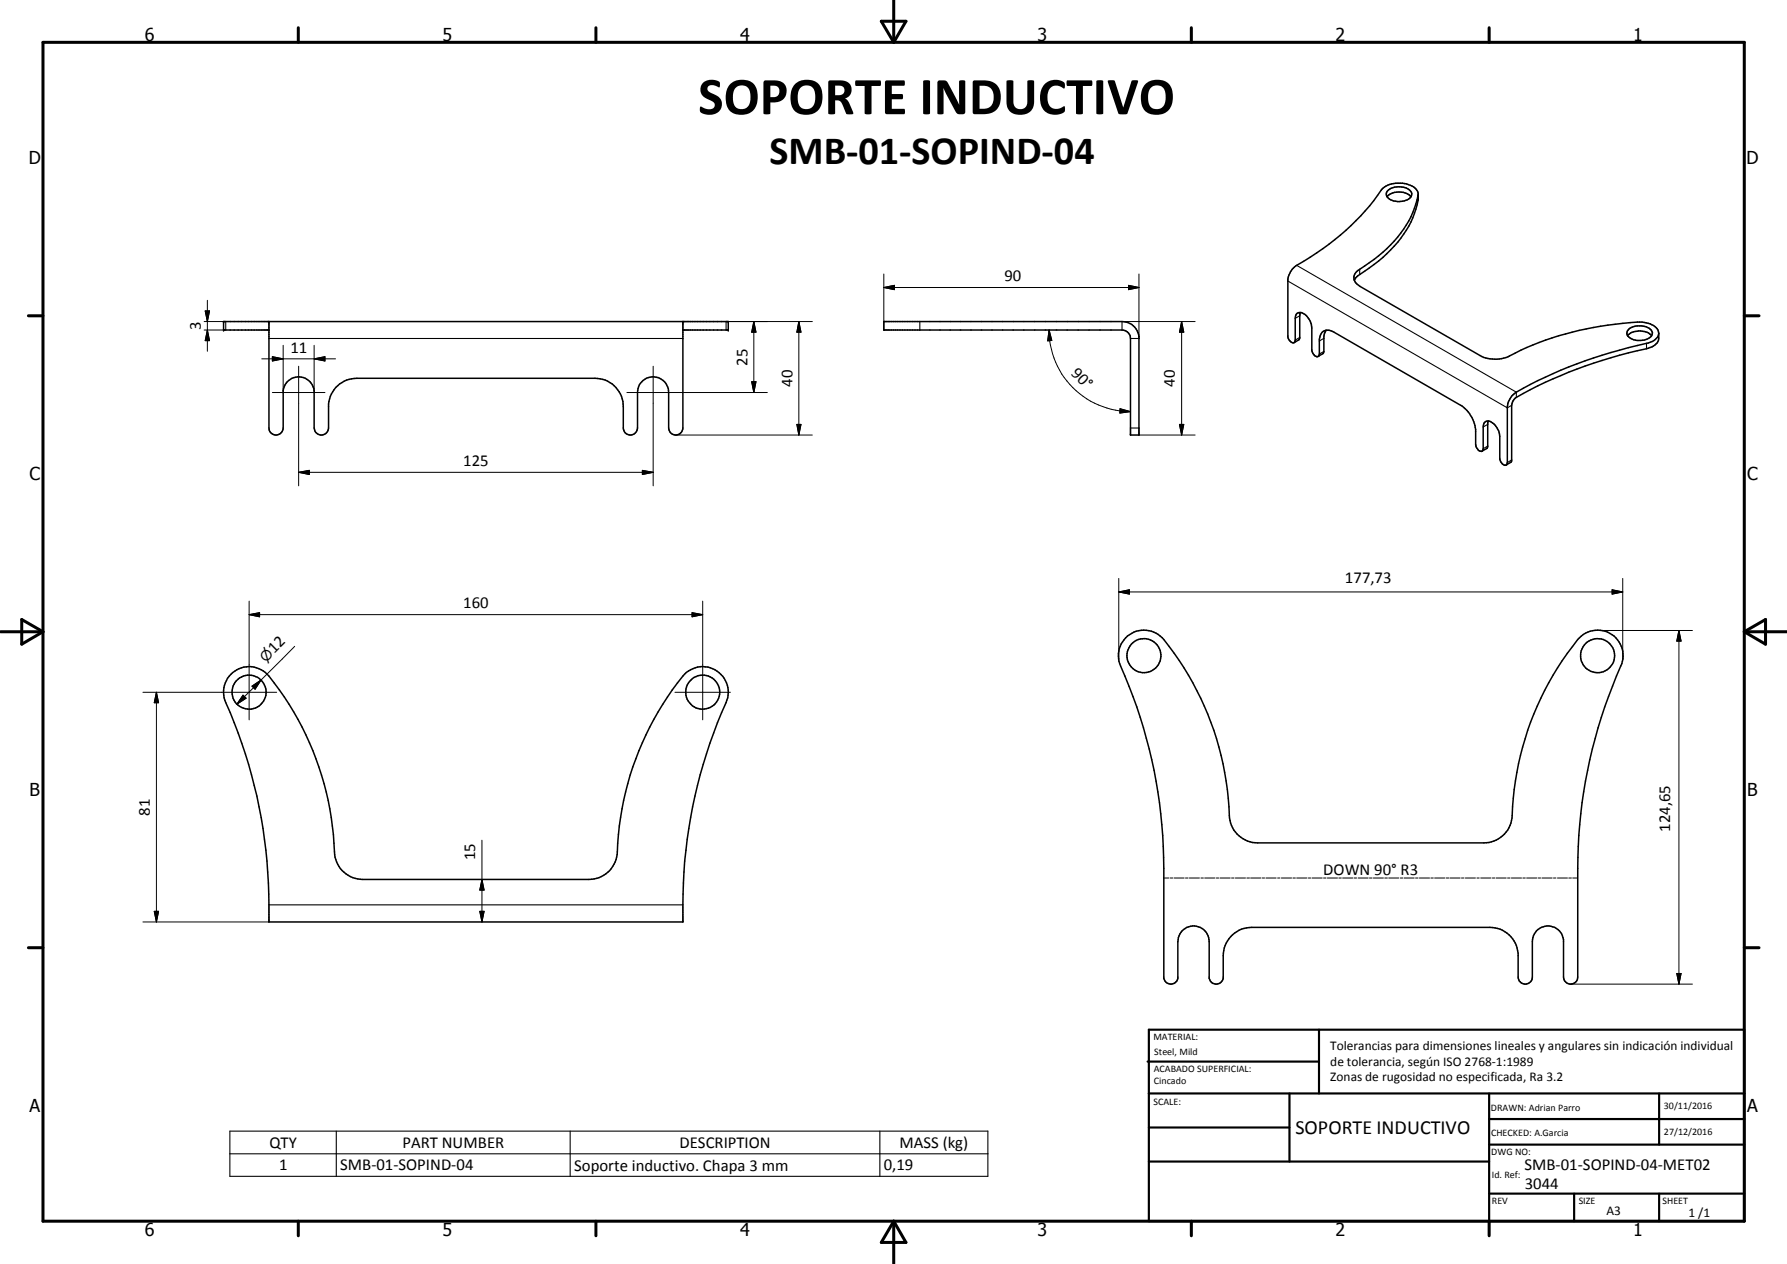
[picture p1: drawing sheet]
<svg xmlns="http://www.w3.org/2000/svg" width="420mm" height="297mm" viewBox="0 0 420 297" stroke-linecap="round" stroke-linejoin="round" font-family="sans-serif">
<g fill="none" stroke="#000" stroke-width=".35">
<path d="M326.1 46.2a4.1 4.1 0 0 1 5.7 0M326.3 44.8a4.1 4.1 0 0 1 5.5 .4 1.66 1.66 0 0 1-1.6 2 3.6 3.6 0 0 1-4.2-1.2v-.7zM333.4 45.6a16.7 16.7 0 0 1-2.7 8.5 36 36 0 0 1-11.7 10.9l-.6 .9M63.2 75.6v25a1.67 1.67 0 0 0 1.7 1.6 1.67 1.67 0 0 0 1.7-1.6v-8.8a3.7 3.7 0 0 1 3.6-3.2 3.7 3.7 0 0 1 3.7 3.2v8.8a1.69 1.69 0 0 0 1.7 1.6 1.69 1.69 0 0 0 1.6-1.6v-5.6a6.6 6.6 0 0 1 6.7-6.1h56a6.6 6.6 0 0 1 6.6 6.6v5.1a1.67 1.67 0 0 0 1.7 1.6 1.67 1.67 0 0 0 1.7-1.6v-8.4a3.7 3.7 0 0 1 3.7-3.6 3.7 3.7 0 0 1 3.6 3.6v8.4a1.67 1.67 0 0 0 1.7 1.6 1.67 1.67 0 0 0 1.7-1.6v-25M63.2 77.6h-10.6v-2h118.6v2h-10.6M207.8 75.6h56a4 4 0 0 1 4 3.5v23.1h-2v-22.7a2 2 0 0 0-2-1.9h-56zM303.8 63.3a7.3 7.3 0 0 1 2.7-1.9 59.1 59.1 0 0 0 18.7-17.2 6.5 6.5 0 0 1 7.5 0l.6 .8a2.44 2.44 0 0 1-.1 1.9 26.4 26.4 0 0 1-11.2 14.8l-1.2 .8a5.1 5.1 0 0 0-2.3 1.9 2.06 2.06 0 0 0 1.3 2.9l28.2 16.3a8.1 8.1 0 0 0 8.3-.6 74.1 74.1 0 0 1 29.8-7.3 4.5 4.5 0 0 1 3.8 2.2 2.02 2.02 0 0 1-1.5 2.4l-.4 .1a107.4 107.4 0 0 0-32 12.2 4.7 4.7 0 0 0-1.6 2.9v13.2a.66 .66 0 0 1-.6 .7 .66 .66 0 0 1-.7-.6l-.5-.9v-5.3a4 4 0 0 0-2.7-3.7l-.7 .2-.4 .6-.1 5.8a.66 .66 0 0 1-.6 .6 .66 .66 0 0 1-.7-.6l-.4-1.1v-3.5a8.2 8.2 0 0 0-3.6-5.7l-29.7-17.1a2.09 2.09 0 0 0-2.3-.4 2.09 2.09 0 0 0-1.2 2v3.5a.66 .66 0 0 1-.6 .6 .66 .66 0 0 1-.7-.5l-.5-.9v-5.3a4.1 4.1 0 0 0-2.5-3.7 1.16 1.16 0 0 0-1.4 1.4v5.1a.56 .56 0 0 1-.3 .6 .56 .56 0 0 1-.6-.1l-.5-.6-.3-.7v-13.4l.3-1.1zM305.8 73.4l-.2 .8v5.3l-.1 .3-1.2 .7M311.8 77.6l-.5 1.5-.1 3.8-1.2 .8M382.7 78.9a4.2 4.2 0 0 1 4.6-.8l1 .8M383 77.3a4.2 4.2 0 0 1 5.3 .4 1.48 1.48 0 0 1-1.3 2.1 3.8 3.8 0 0 1-4.4-1.1v-.7zM390 78.3a2.84 2.84 0 0 1-2.4 3.5 105.1 105.1 0 0 0-31.5 11.9l-.5 .7-.2 .8v13.1l-.1 .3-1.2 .7"/>
<path d="M350 98.9l-.2 .5v5.6l-.1 .3-1.2 .7M54.7 158.1a6 6 0 0 1 8.5 .8 70.9 70.9 0 0 1 15.6 42.5 6.8 6.8 0 0 0 6.5 5.3h53.2a6.7 6.7 0 0 0 6.6-6.5 68.8 68.8 0 0 1 16.3-42.2 6 6 0 0 1 7.4-.1 6 6 0 0 1 1.9 7.2 117 117 0 0 0-10.1 51.6h-97.4a121 121 0 0 0-10.5-52.7 6.1 6.1 0 0 1 2-5.9zM264.7 149.9a6 6 0 0 1 8.9 .4 69.5 69.5 0 0 1 15.5 41.9 6.7 6.7 0 0 0 6.6 5.9h53.2a6.7 6.7 0 0 0 6.6-6.5 68.7 68.7 0 0 1 15.9-41.7 6 6 0 0 1 7.6-.8 6 6 0 0 1 2.1 7.4 118.3 118.3 0 0 0-10.1 47.6v25.5a1.67 1.67 0 0 1-1.7 1.7 1.67 1.67 0 0 1-1.7-1.7v-8.8a3.7 3.7 0 0 0-3.9-3.2 3.7 3.7 0 0 0-3.4 3.7v8.3a1.67 1.67 0 0 1-1.7 1.7 1.67 1.67 0 0 1-1.7-1.7v-5.6a6.7 6.7 0 0 0-6.6-6.1h-56a6.7 6.7 0 0 0-6.7 6.7v5.3a1.68 1.68 0 0 1-1.6 1.4 1.68 1.68 0 0 1-1.7-1.4v-8.6a3.7 3.7 0 0 0-3.7-3.7 3.7 3.7 0 0 0-3.7 3.7v8.6a1.68 1.68 0 0 1-1.6 1.4 1.68 1.68 0 0 1-1.7-1.4v-25.8a118.8 118.8 0 0 0-10.5-48.7 6.1 6.1 0 0 1 1.6-5.5z"/>
<circle cx="268.9" cy="154.1" r="4"/>
<circle cx="375.6" cy="154.1" r="4"/>
<circle cx="58.5" cy="162.7" r="4"/>
<circle cx="165.2" cy="162.7" r="4"/>
</g>
<g fill="none" stroke="#000" stroke-width=".25">
<path d="M333.4 45.9v1.2M53.1 75.6v2M63.2 79.5h97.4M170.7 75.6v2M216.3 75.6v2M263.8 75.6v2M265.8 79.5h2M302.8 66l51.6 29.8 1-.6M304.9 62.4l51.6 29.8v1.2M305.6 79.3l-1.1 .6M305.6 74.2l-1.1 .6M311.3 79.5l-1.1 .6"/>
<path d="M319.7 63.3v1.2M311.3 82.6l-1.1 .6M349.8 99.7l-1.1 .6M387.1 80.7v1.3M265.8 100.6h2M349.8 104.8l-1.1 .7M355.4 108.1l-1 .6M63.2 212.6h97.4M54 265.8h178.3v10.6h-178.3zM54 271.1h178.3M79.1 265.8v10.6M134.1 265.8v10.6"/>
<path d="M206.9 265.8v10.6"/>
</g>
<g fill="#000">
<circle cx="52.6" cy="75.6" r=".18"/>
<circle cx="52.6" cy="77.6" r=".18"/>
<circle cx="171.2" cy="77.6" r=".18"/>
<circle cx="171.2" cy="75.6" r=".18"/>
</g>
<g fill="none" stroke="#000" stroke-width=".24">
<path d="M48 75.6h4.6M48 77.6h4.6M48.2 73.1h1.1l-.5 2.5zM48.8 77.6l.5 2.5h-1.1zM48.8 70.6v11.9M160.6 75.6h30.4M177.2 75.6l.5 2.5h-1zM177.2 75.6v16.6M187.8 75.6l.5 2.5h-.9zM187.8 75.6v26.6M207.8 67.6l2.5-.5v1zM207.8 67.6h60"/>
<path d="M207.8 64.4v13.2M246.7 77.6l.6 2.4-1 .1zM246.7 77.6a19.2 19.2 0 0 0 19.1 19.1M263.8 75.6h17.2M265.3 67.1l2.5 .5-2.5 .5zM267.8 64.4v15.1M277.8 75.6l.5 2.5h-1zM277.8 75.6v26.6M61.5 84.3h17.4M64 83.8l2.6 .5-2.6 .5zM64 92.2h12.4M66.6 81.2v10.9"/>
<path d="M70.2 86.1v28.1M73.9 84.3l2.5-.5v1zM73.9 81.2v10.9M147.4 92.2h33M153.6 86.1v28.1M176.7 89.7h1l-.5 2.5zM187.4 99.7h.9l-.5 2.5zM263.3 96.1l2.5 .6-2.5 .4zM277.3 99.7h1l-.5 2.5zM70.2 111l2.5-.5v1zM70.2 111h83.4M151 110.5l2.6 .5-2.6 .5z"/>
<path d="M158.9 102.2h32.1M267.8 102.2h13.2M263 139.1l2.5-.5v1zM263 139.1h118.5M263 135.9v19.2M379 138.6l2.5 .5-2.5 .5zM381.5 135.9v19.2M58.6 144.4l2.4-.4v.9zM58.6 144.4h106.6M58.6 141.3v27.9M61.4 159.8l-5.7 5.7M69.3 151.9l-7.9 7.9"/>
<path d="M162.7 144l2.5 .4-2.5 .5zM165.2 141.3v27.9M376.7 148.2h21.2M394.7 148.2l.6 2.5h-1.1zM394.7 148.2v83.1M33.6 162.7h31.5M36.8 162.7l.5 2.4h-1zM36.8 162.7v54M57.1 163.4l.8 .7-2.2 1.4zM59.3 161.2l2.1-1.4-1.4 2.2zM158.7 162.7h13M113.3 197.4v19.3"/>
<path d="M33.6 216.7h29.6M36.3 214.2h1l-.5 2.5zM112.8 214.2h1l-.5 2.5zM113.3 206.7l.5 2.5h-1zM273.6 206.3h1.2M275.1 206.3h.6M276 206.3h2.4M278.7 206.3h.6M279.6 206.3h2.4M282.4 206.3h.5M283.2 206.3h2.5M286 206.3h.5"/>
<path d="M286.8 206.3h2.5M289.5 206.3h.6M290.4 206.3h2.5M293.1 206.3h.7M294 206.3h2.4M296.7 206.3h.6M297.6 206.3h2.4M300.4 206.3h.5M301.3 206.3h2.4M304 206.3h.6M304.9 206.3h2.4M307.6 206.3h.6"/>
<path d="M308.5 206.3h2.4M311.2 206.3h.6M312.1 206.3h2.4M314.8 206.3h.6M315.7 206.3h2.4M318.4 206.3h.6M319.3 206.3h2.4M322 206.3h.6M322.9 206.3h2.4M325.6 206.3h.6M326.5 206.3h2.4M329.2 206.3h.6"/>
<path d="M330.1 206.3h2.4M332.8 206.3h.6M333.7 206.3h2.4M336.4 206.3h.6M337.3 206.3h2.4M340 206.3h.6M340.9 206.3h2.4M343.6 206.3h.6M344.5 206.3h2.4M347.2 206.3h.6M348.1 206.3h2.5M350.8 206.3h.6"/>
<path d="M351.7 206.3h2.4M354.4 206.3h.6M355.3 206.3h2.4M358 206.3h.6M358.9 206.3h2.4M361.6 206.3h.6M362.5 206.3h2.4M365.2 206.3h.6M366.2 206.3h2.3M368.8 206.3h.7M369.8 206.3h1.2M369.3 231.3h28.6"/>
<path d="M394.2 228.8h1.1l-.6 2.5z"/>
</g>
<g fill="none" stroke="#000" stroke-width=".71">
<path d="M10.1 9.9h400v277.1h-400zM70.1 6.5v3.4M140.1 6.5v3.4M207.2 5h5.8l-2.9 4.9zM210.1 0v9.9M280.1 6.5v3.4M350.1 6.5v3.4M6.7 74.2h3.4M410.1 74.2h3.5M.1 148.5h10M5.1 145.6l5 2.9-5 2.9zM410.1 148.5h10"/>
<path d="M410.1 148.5l5-2.9v5.8zM6.7 222.7h3.4M410.1 222.7h3.5M70.1 287v3.4M140.1 287v3.4M210.1 287v10M210.1 287l2.9 5h-5.8zM280.1 287v3.4M350.1 287v3.4"/>
</g>
<g fill="none" stroke="#000" stroke-width=".51">
<path d="M269.8 249.5h40.3M270.1 242h140v45h-140zM270.1 257h140M303.2 257v16M310.1 242v15M350.1 257v30M390.1 257v12M270.1 265h33.1M270.1 273h80M350.1 269h60M350.1 263h60M350.1 280.5h60"/>
<path d="M370.1 280.5v6.5M390.1 280.5v6.5"/>
</g>
<g fill="#000">
<path d="M48.2 73.1h1.1l-.5 2.5zM177.2 75.6l.5 2.5h-1zM187.8 75.6l.5 2.5h-.9zM207.8 67.6l2.5-.5v1zM265.3 67.1l2.5 .5-2.5 .5zM277.8 75.6l.5 2.5h-1zM48.8 77.6l.5 2.5h-1.1zM64 83.8l2.6 .5-2.6 .5zM73.9 84.3l2.5-.5v1zM176.7 89.7h1l-.5 2.5zM187.4 99.7h.9l-.5 2.5zM246.7 77.6l.6 2.4-1 .1z"/>
<path d="M263.3 96.1l2.5 .6-2.5 .4zM277.3 99.7h1l-.5 2.5zM70.2 111l2.5-.5v1zM151 110.5l2.6 .5-2.6 .5zM263 139.1l2.5-.5v1zM379 138.6l2.5 .5-2.5 .5zM58.6 144.4l2.4-.4v.9zM162.7 144l2.5 .4-2.5 .5zM394.7 148.2l.6 2.5h-1.1zM36.8 162.7l.5 2.4h-1zM57.1 163.4l.8 .7-2.2 1.4zM59.3 161.2l2.1-1.4-1.4 2.2z"/>
<path d="M36.3 214.2h1l-.5 2.5zM112.8 214.2h1l-.5 2.5zM113.3 206.7l.5 2.5h-1zM394.2 228.8h1.1l-.6 2.5z"/>
</g>
<text font-size="12.6" x="164.2" y="26.8">SOPORTE INDUCTIVO</text>
<text font-size="9.4" x="180.9" y="38.7">SMB-01-SOPIND-04</text>
<text font-size="4.7" x="304.6" y="266.5">SOPORTE INDUCTIVO</text>
<g font-size="4.2">
<text x="34" y="9.6">6</text>
<text x="104" y="9.6">5</text>
<text x="174" y="9.6">4</text>
<text x="244" y="9.6">3</text>
<text x="314" y="9.6">2</text>
<text x="384" y="9.6">1</text>
<text x="6.8" y="38.7">D</text>
<text x="410.6" y="38.7">D</text>
<text x="7" y="112.9">C</text>
<text x="410.8" y="112.9">C</text>
<text x="7" y="187.1">B</text>
<text x="410.8" y="187.1">B</text>
<text x="7" y="261.4">A</text>
<text x="410.8" y="261.4">A</text>
<text x="34" y="290.4">6</text>
<text x="104" y="290.4">5</text>
<text x="174" y="290.4">4</text>
<text x="244" y="290.4">3</text>
<text x="314" y="290.4">2</text>
<text x="384" y="290.4">1</text>
</g>
<g font-size="3.9">
<text x="236.2" y="66">90</text>
<text x="47.2" y="77.6" transform="rotate(-90 47.2 77.6)">3</text>
<text x="68.3" y="82.8">11</text>
<text x="175.7" y="85.9" transform="rotate(-90 175.7 85.9)">25</text>
<text x="251.7" y="87.9" transform="rotate(45 251.7 87.9)">90°</text>
<text x="186.3" y="90.9" transform="rotate(-90 186.3 90.9)">40</text>
<text x="276.3" y="90.9" transform="rotate(-90 276.3 90.9)">40</text>
<text x="108.9" y="109.5">125</text>
<text x="316.2" y="137.1">177,73</text>
<text x="108.9" y="142.9">160</text>
<text x="64.5" y="153.8" transform="rotate(-45 64.5 153.8)">12</text>
<text x="35.3" y="191.7" transform="rotate(-90 35.3 191.7)">81</text>
<text x="392.7" y="195.5" transform="rotate(-90 392.7 195.5)">124,65</text>
<text x="111.7" y="202.2" transform="rotate(-90 111.7 202.2)">15</text>
<text x="311.1" y="205.5">DOWN 90° R3</text>
<text x="63.4" y="269.7">QTY</text>
<text x="94.6" y="269.7">PART NUMBER</text>
<text x="159.8" y="269.7">DESCRIPTION</text>
<text x="211.5" y="269.8">MASS (kg)</text>
<text x="65.6" y="275">1</text>
<text x="80" y="275">SMB-01-SOPIND-04</text>
<text x="135" y="275.1">Soporte inductivo. Chapa 3 mm</text>
<text x="207.8" y="275">0,19</text>
<text x="358.5" y="275">SMB-01-SOPIND-04-MET02</text>
<text x="358.5" y="279.4">3044</text>
</g>
<text font-size="3.3" x="62.5" y="155.7" transform="rotate(-45 62.5 155.7)">⌀</text>
<g font-size="3.1">
<text x="312.7" y="246.8">Tolerancias para dimensiones lineales y angulares sin indicación individual</text>
<text x="312.7" y="250.4">de tolerancia, según ISO 2768-1:1989</text>
<text x="312.7" y="254">Zonas de rugosidad no especificada, Ra 3.2</text>
<text x="377.7" y="285.6">A3</text>
<text x="397" y="285.9">1 /1</text>
</g>
<g font-size="2.4">
<text x="271.2" y="244.4">MATERIAL:</text>
<text x="271.3" y="252">ACABADO SUPERFICIAL:</text>
<text x="271.4" y="247.9">Steel, Mild</text>
<text x="271.3" y="254.6">Cincado</text>
<text x="271.2" y="259.7">SCALE:</text>
<text x="350.6" y="261">DRAWN: Adrian Parro</text>
<text x="391.2" y="260.6">30/11/2016</text>
<text x="350.6" y="267">CHECKED: A.Garcia</text>
<text x="391.2" y="266.7">27/12/2016</text>
<text x="350.6" y="271.4">DWG NO:</text>
<text x="350.8" y="276.9">Id. Ref:</text>
<text x="350.8" y="282.8">REV</text>
<text x="371.2" y="282.9">SIZE</text>
<text x="390.9" y="282.9">SHEET</text>
</g>
</svg>
